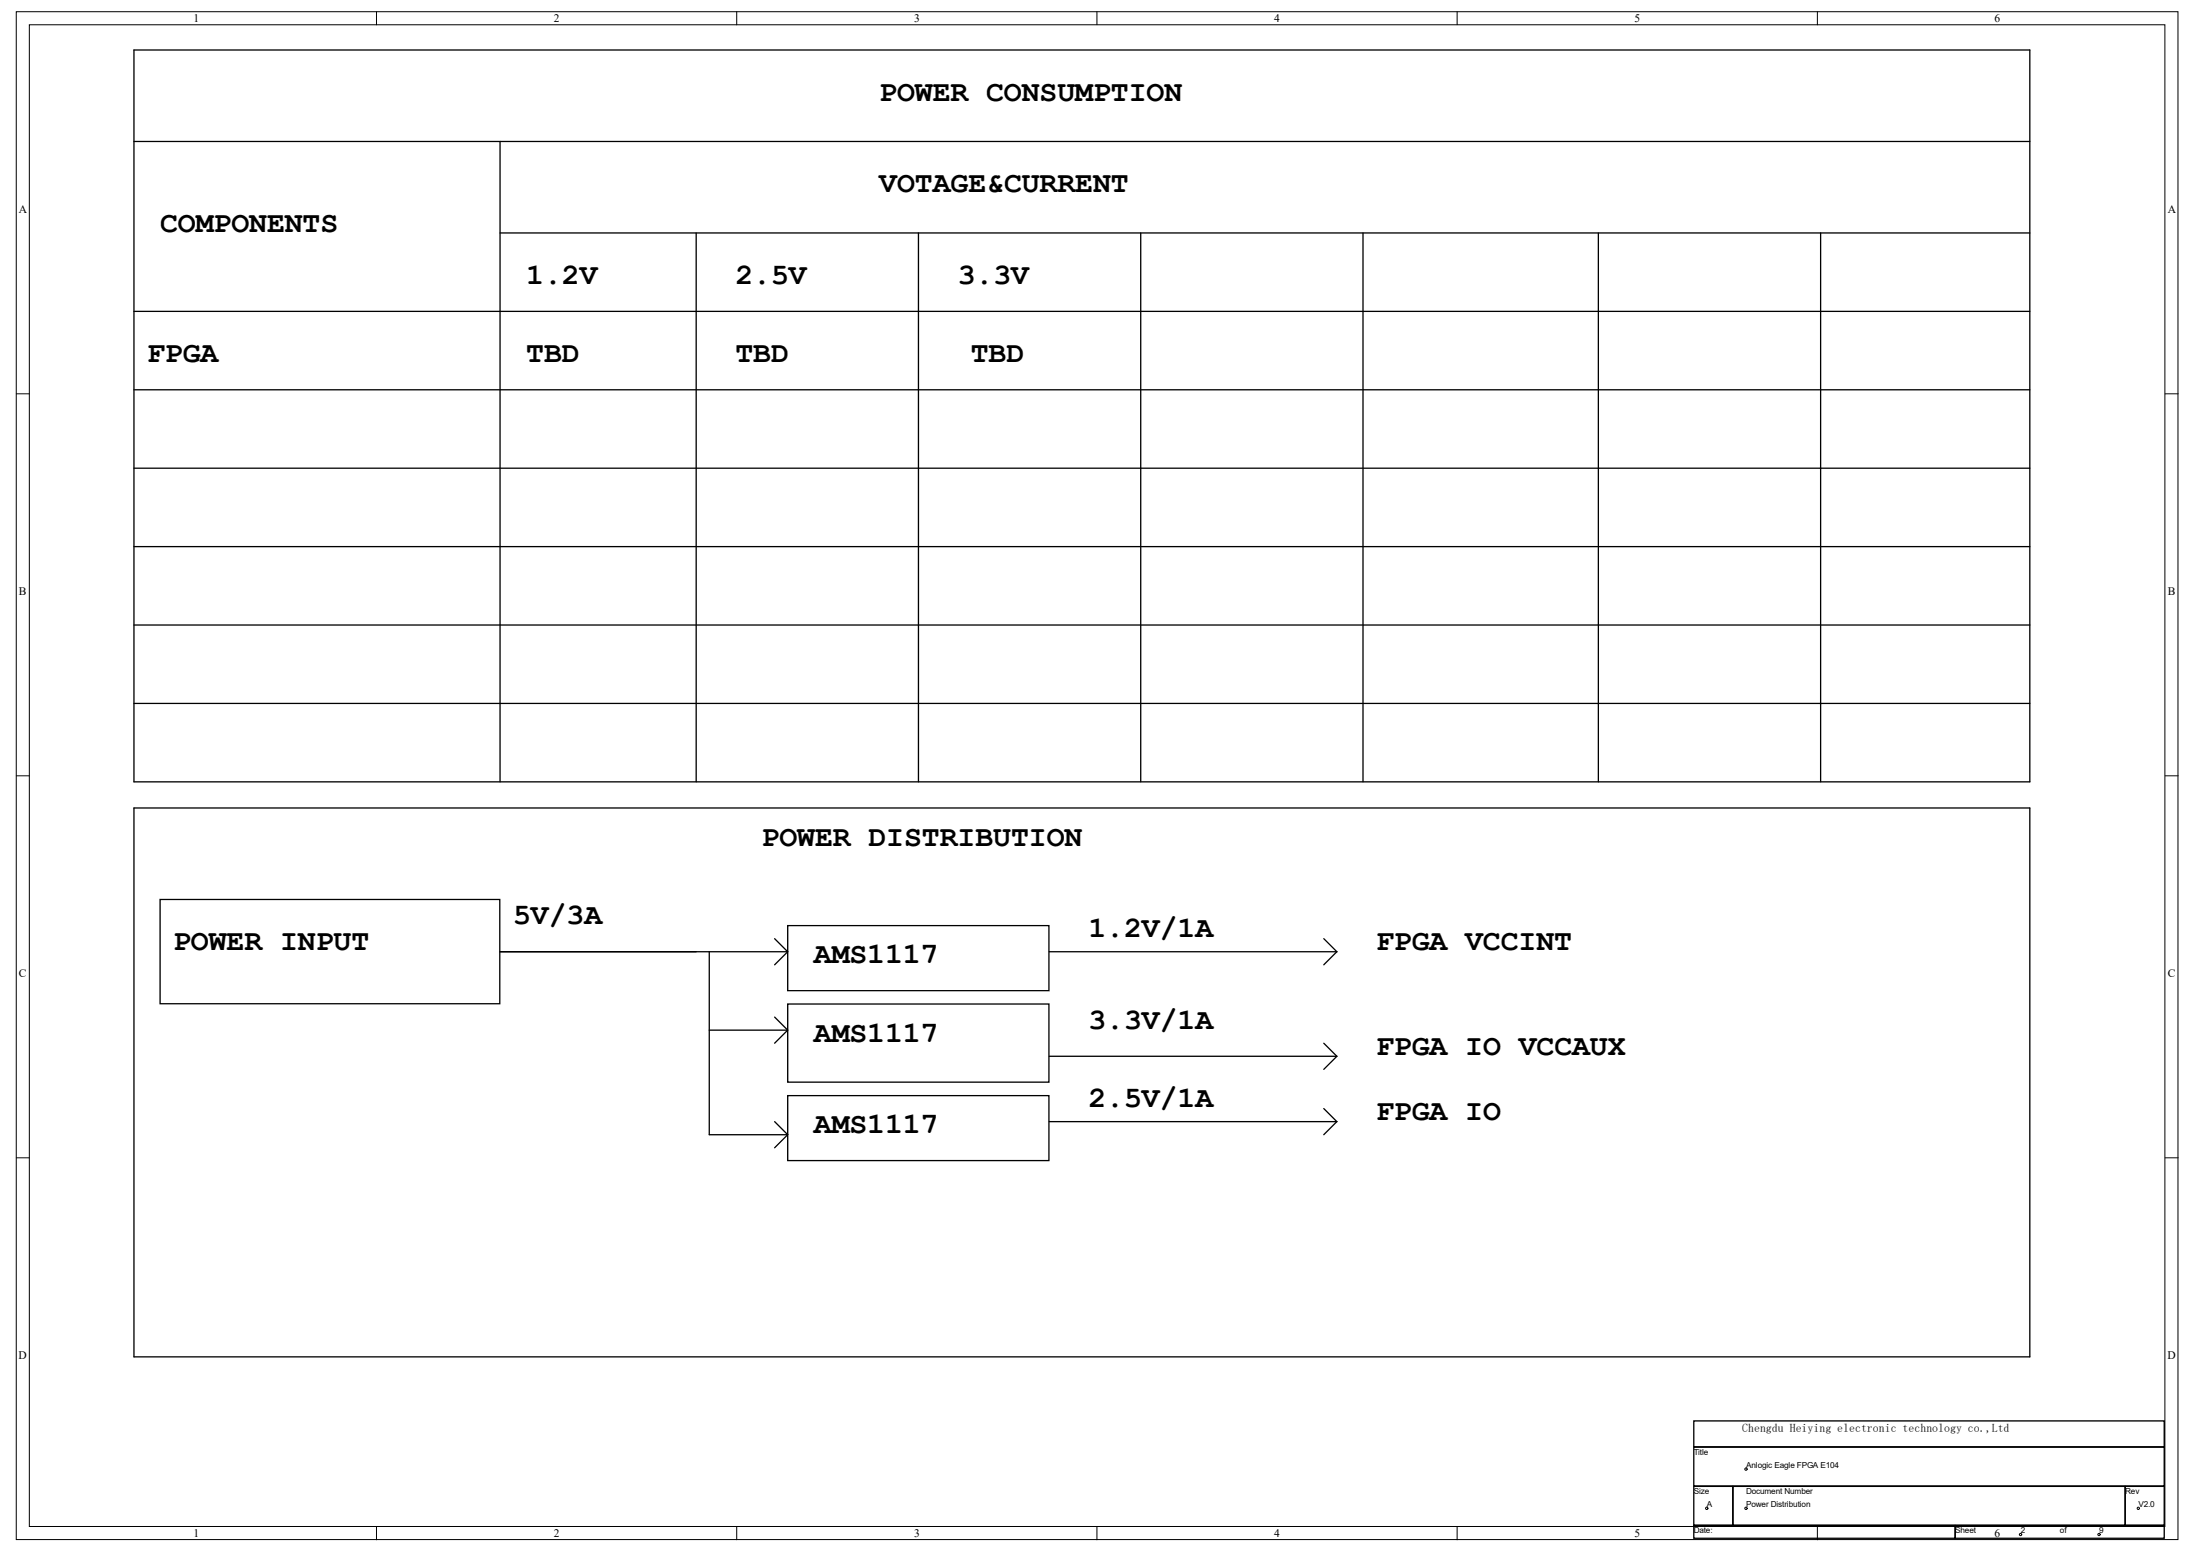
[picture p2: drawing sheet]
<svg xmlns="http://www.w3.org/2000/svg" width="297mm" height="210mm" viewBox="0 0 297 210" stroke-linecap="round" stroke-linejoin="round" font-family="sans-serif">
<g fill="#fff" stroke="#000" stroke-width=".14">
<path d="M2.2 1.6h291.9v206.2h-291.9z"/>
<path d="M4 3.3h288.3v202.8h-288.3z"/>
</g>
<g fill="none" stroke="#000" stroke-width=".14">
<path d="M50.8 1.6v1.7M99.5 1.6v1.7M148.1 1.6v1.7M196.7 1.6v1.7M245.4 1.6v1.7M2.2 53.2h1.8M292.3 53.2h1.8M2.2 104.7h1.8M292.3 104.7h1.8M2.2 156.3h1.8M292.3 156.3h1.8M50.8 206.1v1.8"/>
<path d="M99.5 206.1v1.8M148.1 206.1v1.8M196.7 206.1v1.8M245.4 206.1v1.8"/>
</g>
<path d="M228.7 191.8h63.5v3.5h-63.5zM228.7 195.3h63.5v5.3h-63.5zM228.7 200.6h5.3v5.3h-5.3zM228.7 205.9h35.3v1.7h-35.3zM234 200.6h52.9v5.3h-52.9zM264 205.9h28.2v1.7h-28.2zM287 200.6h5.2v5.3h-5.2z" fill="none" stroke="#000" stroke-width=".18"/>
<g fill="#fff" stroke="#000" stroke-width=".14">
<circle cx="283.4" cy="207.1" r=".15"/>
<circle cx="272.8" cy="207.1" r=".15"/>
<circle cx="230.4" cy="203.6" r=".16"/>
<circle cx="235.7" cy="198.3" r=".16"/>
<circle cx="288.7" cy="203.6" r=".15"/>
<circle cx="235.7" cy="203.6" r=".16"/>
</g>
<g fill="none" stroke="#000" stroke-width=".18">
<path d="M18.1 6.7h256v98.8h-256zM18.1 19.1h256M67.5 19.1v86.4M67.5 31.4h206.6M94 31.4v74.1M124 31.4v74.1M154 31.4v74.1M184 31.4v74.1M215.8 31.4v74.1M245.8 31.4v74.1M18.1 42h256M18.1 52.6h256"/>
<path d="M18.1 63.2h256M18.1 73.8h256M18.1 84.4h256M18.1 95h256M18.1 109.1h256v74.1h-256zM21.6 121.4h45.9v14.1h-45.9zM67.5 128.5h38.9M95.8 128.5v24.7h10.6M95.8 139.1h10.6M104.6 126.7l1.8 1.8M104.6 137.3l1.8 1.8M106.4 135.5h35.2v10.6h-35.2z"/>
<path d="M106.4 124.9h35.2v8.8h-35.2zM106.4 128.5l-1.8 1.7M106.4 139.1l-1.8 1.7M141.7 128.5h38.8M178.7 126.7l1.8 1.8M180.5 128.5l-1.8 1.7M104.6 151.4l1.8 1.8M106.4 147.9h35.2v8.8h-35.2zM106.4 153.2l-1.8 1.7M141.7 142.6h38.8M141.7 151.4h38.8M178.7 140.8l1.8 1.8"/>
<path d="M178.7 149.6l1.8 1.8M180.5 142.6l-1.8 1.7M180.5 151.4l-1.8 1.8"/>
</g>
<g font-size="4">
<text x="118.7" y="13.6">POWER CONSUMPTION</text>
<text x="118.7" y="26">VOTAGE&amp;CURRENT</text>
<text x="21.6" y="31.3">COMPONENTS</text>
<text x="71" y="38.3">1.2V</text>
<text x="99.3" y="38.3">2.5V</text>
<text x="129.3" y="38.3">3.3V</text>
<text x="19.9" y="48.9">FPGA</text>
<text x="71" y="48.9">TBD</text>
<text x="99.3" y="48.9">TBD</text>
<text x="131.1" y="48.9">TBD</text>
<text x="102.8" y="114.2">POWER DISTRIBUTION</text>
<text x="69.3" y="124.7">5V/3A</text>
<text x="23.4" y="128.3">POWER INPUT</text>
<text x="109.9" y="130">AMS1117</text>
<text x="147" y="126.5">1.2V/1A</text>
<text x="185.8" y="128.3">FPGA VCCINT</text>
<text x="109.9" y="140.6">AMS1117</text>
<text x="147" y="138.9">3.3V/1A</text>
<text x="185.8" y="142.4">FPGA IO VCCAUX</text>
<text x="147" y="149.4">2.5V/1A</text>
<text x="109.9" y="153">AMS1117</text>
<text x="185.8" y="151.2">FPGA IO</text>
</g>
<g font-size="1.6">
<text x="26.1" y="3">1</text>
<text x="74.8" y="3">2</text>
<text x="123.4" y="3">3</text>
<text x="172" y="3">4</text>
<text x="220.7" y="3">5</text>
<text x="269.3" y="3">6</text>
<text x="2.5" y="28.8">A</text>
<text x="292.7" y="28.8">A</text>
<text x="2.5" y="80.3">B</text>
<text x="292.7" y="80.3">B</text>
<text x="2.5" y="131.9">C</text>
<text x="292.7" y="131.9">C</text>
<text x="2.5" y="183.4">D</text>
<text x="292.7" y="183.4">D</text>
<text x="235.2" y="193.4">Chengdu Heiying electronic technology co.,Ltd</text>
<text x="26.1" y="207.5">1</text>
<text x="74.8" y="207.5">2</text>
<text x="123.4" y="207.5">3</text>
<text x="172" y="207.5">4</text>
<text x="220.7" y="207.5">5</text>
<text x="269.3" y="207.5">6</text>
</g>
<g font-size="1.1">
<text x="228.7" y="196.4">Title</text>
<text x="228.7" y="201.7">Size</text>
<text x="230.5" y="203.4">A</text>
<text x="235.8" y="201.7">Document Number</text>
<text x="235.8" y="198.2">Anlogic Eagle FPGA E104</text>
<text x="235.8" y="203.4">Power Distribution</text>
<text x="287" y="201.7">Rev</text>
<text x="288.7" y="203.4">V2.0</text>
<text x="228.7" y="207">Date:</text>
<text x="264" y="207">Sheet</text>
<text x="272.8" y="207">2</text>
<text x="278.1" y="207">of</text>
<text x="283.4" y="207">9</text>
</g>
</svg>
